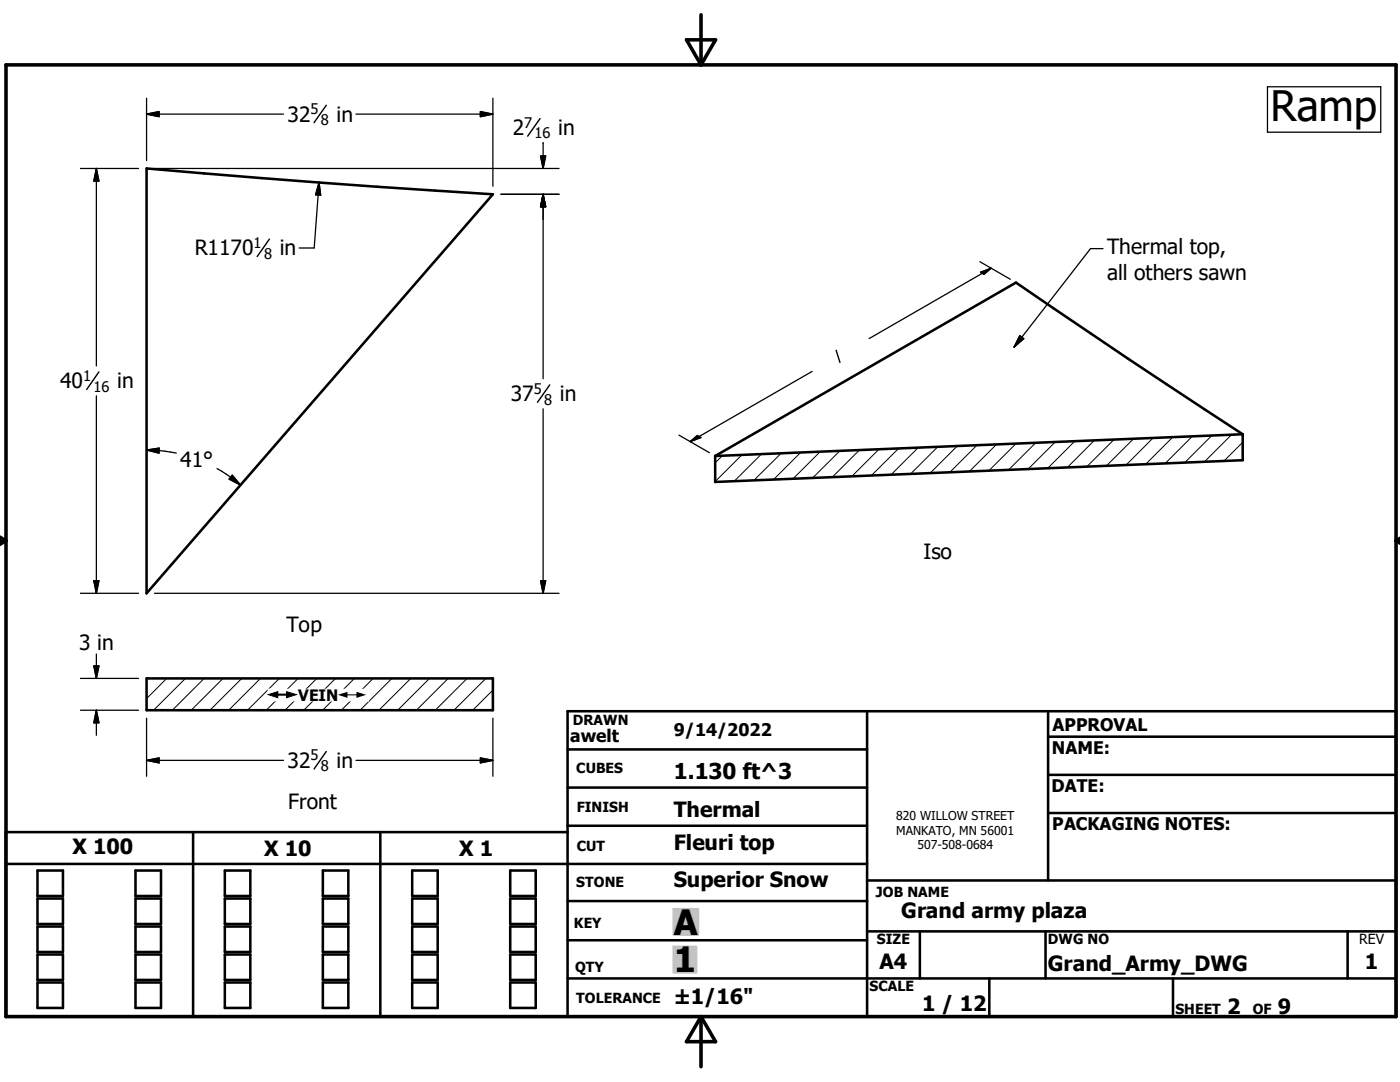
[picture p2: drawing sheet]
<svg xmlns="http://www.w3.org/2000/svg" width="279mm" height="216mm" viewBox="0 0 279 216" stroke-linecap="round" stroke-linejoin="round" font-family="sans-serif">
<g fill="none" stroke="#000" stroke-width=".51">
<path d="M29.3 33.6l34.5 2.8 34.6 2.4-69.1 79.6zM248 86.7l-22.8-15.1-22.4-15.2-60.1 34.6M248 86.7v5.1l-105.3 4.4v-5.2M248 86.7l-105.3 4.3M29.3 135.4h69.1v6.3h-69.1zM113.3 149.5h59.7M113.3 157.2h59.7M173 141.9v61M209.2 147h69.4M209.2 154.6h69.4M209.2 141.9v33.8M1.2 172.4h171.8"/>
<path d="M7.5 173.7h5.1v5.1h-5.1zM7.5 179.3h5.1v5.1h-5.1zM27 173.7h5.1v5.1h-5.1zM27 179.3h5.1v5.1h-5.1zM38.5 166v36.9M44.9 173.7h5.1v5.1h-5.1zM44.9 179.3h5.1v5.1h-5.1zM64.4 173.7h5.1v5.1h-5.1zM64.4 179.3h5.1v5.1h-5.1zM75.9 166v36.9M82.3 173.7h5.1v5.1h-5.1zM82.3 179.3h5.1v5.1h-5.1z"/>
<path d="M101.8 173.7h5.1v5.1h-5.1zM101.8 179.3h5.1v5.1h-5.1zM113.3 166h-112.1v36.9h277.4v-61h-165.3v61M113.3 179.8h59.7M113.3 164.8h59.7M173 175.7h105.6M209.2 162.2h69.4M7.5 184.9h5.1v5.1h-5.1zM7.5 190.5h5.1v5h-5.1zM7.5 196h5.1v5.1h-5.1zM27 190.5h5.1v5h-5.1zM27 196h5.1v5.1h-5.1z"/>
<path d="M27 184.9h5.1v5.1h-5.1zM44.9 190.5h5.1v5h-5.1zM44.9 196h5.1v5.1h-5.1zM44.9 184.9h5.1v5.1h-5.1zM64.4 190.5h5.1v5h-5.1zM64.4 196h5.1v5.1h-5.1zM64.4 184.9h5.1v5.1h-5.1zM82.3 190.5h5.1v5h-5.1zM82.3 196h5.1v5.1h-5.1zM82.3 184.9h5.1v5.1h-5.1zM101.8 190.5h5.1v5h-5.1zM101.8 196h5.1v5.1h-5.1z"/>
<path d="M101.8 184.9h5.1v5.1h-5.1zM113.3 187.6h59.7M113.3 195.2h165.3M173 185.8h105.6M183.6 185.8v9.4M197.4 195.2v7.7M208.7 185.8v9.4M234.1 195.2v7.7M268.9 185.8v9.4"/>
</g>
<g fill="none" stroke="#000" stroke-width=".2">
<path d="M144.2 90.9l-1.5 1.5M148.1 90.8l-5.4 5.3M152 90.6l-5.5 5.4M155.9 90.5l-5.4 5.3M159.8 90.3l-5.4 5.4M163.7 90.1l-5.4 5.4M167.6 90l-5.4 5.4M171.5 89.8l-5.4 5.4M175.4 89.6l-5.4 5.5M179.3 89.5l-5.4 5.4M183.2 89.3l-5.4 5.4M187.1 89.2l-5.4 5.4"/>
<path d="M191.1 89l-5.5 5.4M195 88.8l-5.4 5.4M198.9 88.7l-5.5 5.4M202.8 88.5l-5.4 5.4M206.7 88.3l-5.4 5.5M210.6 88.2l-5.4 5.4M214.5 88l-5.4 5.4M218.4 87.9l-5.4 5.4M222.3 87.7l-5.4 5.4M226.2 87.5l-5.4 5.4M230.1 87.4l-5.4 5.4M234 87.2l-5.4 5.4"/>
<path d="M238 87.1l-5.5 5.4M241.9 86.9l-5.5 5.4M245.8 86.8l-5.4 5.4M248 88.2l-3.7 3.8M29.5 135.4l-.2 .2M33.3 135.4l-4 4M37 135.4l-6.3 6.3M40.8 135.4l-6.4 6.3M44.5 135.4l-6.3 6.3M48.3 135.4l-6.4 6.3M52 135.4l-6.4 6.3M55.8 135.4l-6.4 6.3"/>
<path d="M59.5 135.4l-6.4 6.3M63.2 135.4l-6.3 6.3M67 135.4l-6.4 6.3M70.7 135.4l-6.3 6.3M74.5 135.4l-6.4 6.3M78.2 135.4l-6.3 6.3M82 135.4l-6.4 6.3M85.7 135.4l-6.3 6.3M89.5 135.4l-6.4 6.3M93.2 135.4l-6.3 6.3M97 135.4l-6.4 6.3M98.4 137.7l-4.1 4"/>
<path d="M98.4 141.5l-.3 .2"/>
</g>
<path d="M1.2 12.9h277.4v190h-277.4zM137 7.9h5.8l-2.9 5zM139.9 2.9v10M-.1 107.9h1.3M-.1 107.2l1.3 .7M1.2 107.9l-1.2 .7M278.6 107.9h.8M278.6 107.9l.8 .5M279.4 107.4l-.8 .5M139.9 202.9v10M139.9 202.9l2.9 5h-5.8z" fill="none" stroke="#000" stroke-width=".71"/>
<g fill="#c0c0c0" stroke="#c0c0c0" stroke-width=".51">
<path d="M134.5 188.9h4.4v5.1z"/>
<path d="M134.5 188.9l4.4 5.1h-4.4z"/>
<path d="M134.5 181.4h4.8v5.1z"/>
<path d="M134.5 181.4l4.8 5.1h-4.8z"/>
</g>
<path d="M65.1 21l-2.4 3.5M107.8 23.7l-2.5 3.5M53.8 47.7l-2.5 3.5M19.7 74.2l-2.4 3.5M109.7 76.8l-2.4 3.5M166.9 69.9l.7 2.4M65.1 149.9l-2.4 3.5" fill="none" stroke="#000" stroke-width=".28"/>
<g fill="none" stroke="#000" stroke-width=".25">
<path d="M29.3 19.6v12.4M98.4 19.6v17.6M252.9 17.3h22.7v9.1h-22.7zM16.1 33.6h11.5M19.2 33.6v39.4M19.2 33.6l.5 2.5h-1zM29.3 22.8l2.4-.5v1zM29.3 22.8h27.3M30.8 33.6h80.8M63.7 36.4l-1 13.1h-3M63.7 36.4l.3 2.5h-1zM71 22.8h27.4"/>
<path d="M95.9 22.3l2.5 .5-2.5 .5zM100 38.8h11.6M107.9 31.1h1l-.5 2.5zM108.4 28.4v5.2M108.4 38.8v36.8M108.4 38.8l.5 2.5h-1zM195.6 52.2l6 3.5M195.7 54.3l2.1-.8-1.4 1.2zM197.8 53.5l-24.3 14.1M220.1 49.6h-2.5l-15.2 19.7M19.2 79v39.4M162.1 74.1l-24.4 14"/>
<path d="M203.5 67l.8 .6-1.9 1.7zM29.3 89.8a29.3 29.3 0 0 1 5.9 .6M29.3 89.8l2.5-.4-.1 1zM43.3 93.5l2.7 1.7 2 1.6M46.3 94.8l1.7 2-2.3-1.2zM108.4 81.6v36.8M135.5 86.8l6.1 3.5M137.7 88.1l1.5-1.2 .7 .4zM16.1 118.4h11.5M18.7 115.9h1l-.5 2.5zM30.8 118.4h80.8M107.9 115.9h1l-.5 2.5z"/>
<path d="M16.1 135.4h11.5M18.7 132.9h1l-.5 2.5zM19.2 130.5v4.9M16.1 141.7h11.5M19.2 141.7v5M19.2 141.7l.5 2.5h-1zM29.3 151.7h27.3M29.3 151.7l2.4-.5v1zM29.3 143.3v11.6M71 151.7h27.4M95.9 151.2l2.5 .5-2.5 .5zM98.4 143.3v11.6"/>
</g>
<g fill="#000" stroke="#000" stroke-width=".25">
<path d="M19.2 33.6l.5 2.5h-1zM29.3 22.8l2.4-.5v1zM63.7 36.4l.3 2.5h-1zM95.9 22.3l2.5 .5-2.5 .5zM107.9 31.1h1l-.5 2.5zM108.4 38.8l.5 2.5h-1zM195.7 54.3l2.1-.8-1.4 1.2zM203.5 67l.8 .6-1.9 1.7zM29.3 89.8l2.5-.4-.1 1zM46.3 94.8l1.7 2-2.3-1.2zM137.7 88.1l1.5-1.2 .7 .4zM18.7 115.9h1l-.5 2.5z"/>
<path d="M107.9 115.9h1l-.5 2.5zM18.7 132.9h1l-.5 2.5zM19.2 141.7l.5 2.5h-1zM29.3 151.7l2.4-.5v1zM95.9 151.2l2.5 .5-2.5 .5z"/>
</g>
<g fill="#fff" stroke="#fff" stroke-width=".25">
<path d="M53.5 137.6h20v2.2z"/>
<path d="M53.5 137.6l20 2.2h-20z"/>
</g>
<text font-size="8.4" x="253.6" y="24.1">Ramp</text>
<g font-size="7">
<text x="134.5" y="186.5">A</text>
<text x="134.5" y="194">1</text>
</g>
<text font-size="4.4" x="134.5" y="155.5">1.130 ft^3</text>
<g font-size="4.2">
<text x="57.4" y="24.3">32</text>
<text x="67.2" y="24.3">in</text>
<text x="102.3" y="27">2</text>
<text x="111.4" y="27">in</text>
<text x="38.9" y="51">R1170</text>
<text x="55.8" y="51">in</text>
<text x="220.9" y="50.8">Thermal top,</text>
<text x="220.9" y="55.8">all others sawn</text>
<text x="12" y="77.5">40</text>
<text x="23.4" y="77.5">in</text>
<text x="101.9" y="80.1">37</text>
<text x="111.8" y="80.1">in</text>
<text x="36" y="93.1">41°</text>
<text x="184.3" y="111.6">Iso</text>
<text x="15.8" y="129.6">3 in</text>
<text x="57.2" y="126.1">Top</text>
<text x="57.4" y="153.2">32</text>
<text x="67.2" y="153.2">in</text>
<text x="57.5" y="161.3">Front</text>
<text x="134.4" y="163.1">Thermal</text>
<text x="14.5" y="170.5">X 100</text>
<text x="52.7" y="170.9">X 10</text>
<text x="91.7" y="170.9">X 1</text>
<text x="134.4" y="169.5">Fleuri top</text>
<text x="134.4" y="176.9">Superior Snow</text>
<text x="179.9" y="183.3">Grand army plaza</text>
<text x="175.5" y="193.3">A4</text>
<text x="209.1" y="193.8">Grand_Army_DWG</text>
<text x="272.4" y="193.3">1</text>
<text x="134.4" y="200.3">±1/16&quot;</text>
<text x="184" y="201.7">1 / 12</text>
<text x="244.9" y="202.3">2</text>
<text x="255" y="202.3">9</text>
</g>
<g font-size="3.5">
<text x="113.8" y="148">awelt</text>
<text x="134.5" y="146.9">9/14/2022</text>
<text x="210.1" y="145.8">APPROVAL</text>
<text x="209.9" y="150.4">NAME:</text>
<text x="209.8" y="158.1">DATE:</text>
<text x="210" y="165.6">PACKAGING NOTES:</text>
</g>
<text font-size="3.1" x="59.5" y="139.8">VEIN</text>
<g font-size="2.9">
<text x="62" y="22.7">5</text>
<text x="64.1" y="24.9">8</text>
<text x="104.6" y="25.4">7</text>
<text x="106.7" y="27.6">16</text>
<text x="50.6" y="49.4">1</text>
<text x="52.7" y="51.6">8</text>
<text x="16.6" y="76">1</text>
<text x="18.7" y="78.1">16</text>
<text x="106.5" y="78.5">5</text>
<text x="108.6" y="80.7">8</text>
<text x="62" y="151.6">5</text>
<text x="64.1" y="153.8">8</text>
</g>
<g font-size="2.8">
<text x="114.3" y="144.6">DRAWN</text>
<text x="115" y="154.3">CUBES</text>
<text x="115.1" y="162">FINISH</text>
<text x="115.1" y="169.8">CUT</text>
<text x="115" y="177.1">STONE</text>
<text x="174.8" y="178.9">JOB NAME</text>
<text x="114.6" y="185.3">KEY</text>
<text x="175" y="188.4">SIZE</text>
<text x="209.1" y="188.4">DWG NO</text>
<text x="271.3" y="188.4">REV</text>
<text x="114.8" y="193.9">QTY</text>
<text x="173.5" y="197.8">SCALE</text>
<text x="115" y="200.2">TOLERANCE</text>
<text x="234.6" y="202.3">SHEET</text>
<text x="250" y="202.3">OF</text>
</g>
<g font-size="2.5">
<text x="53.6" y="139.8">#</text>
<text x="67.5" y="139.8">#</text>
</g>
<g font-size="2.4">
<text x="178.9" y="163.6">820 WILLOW STREET</text>
<text x="178.9" y="166.5">MANKATO, MN 56001</text>
<text x="183.1" y="169.5">507-508-0684</text>
</g>
</svg>
